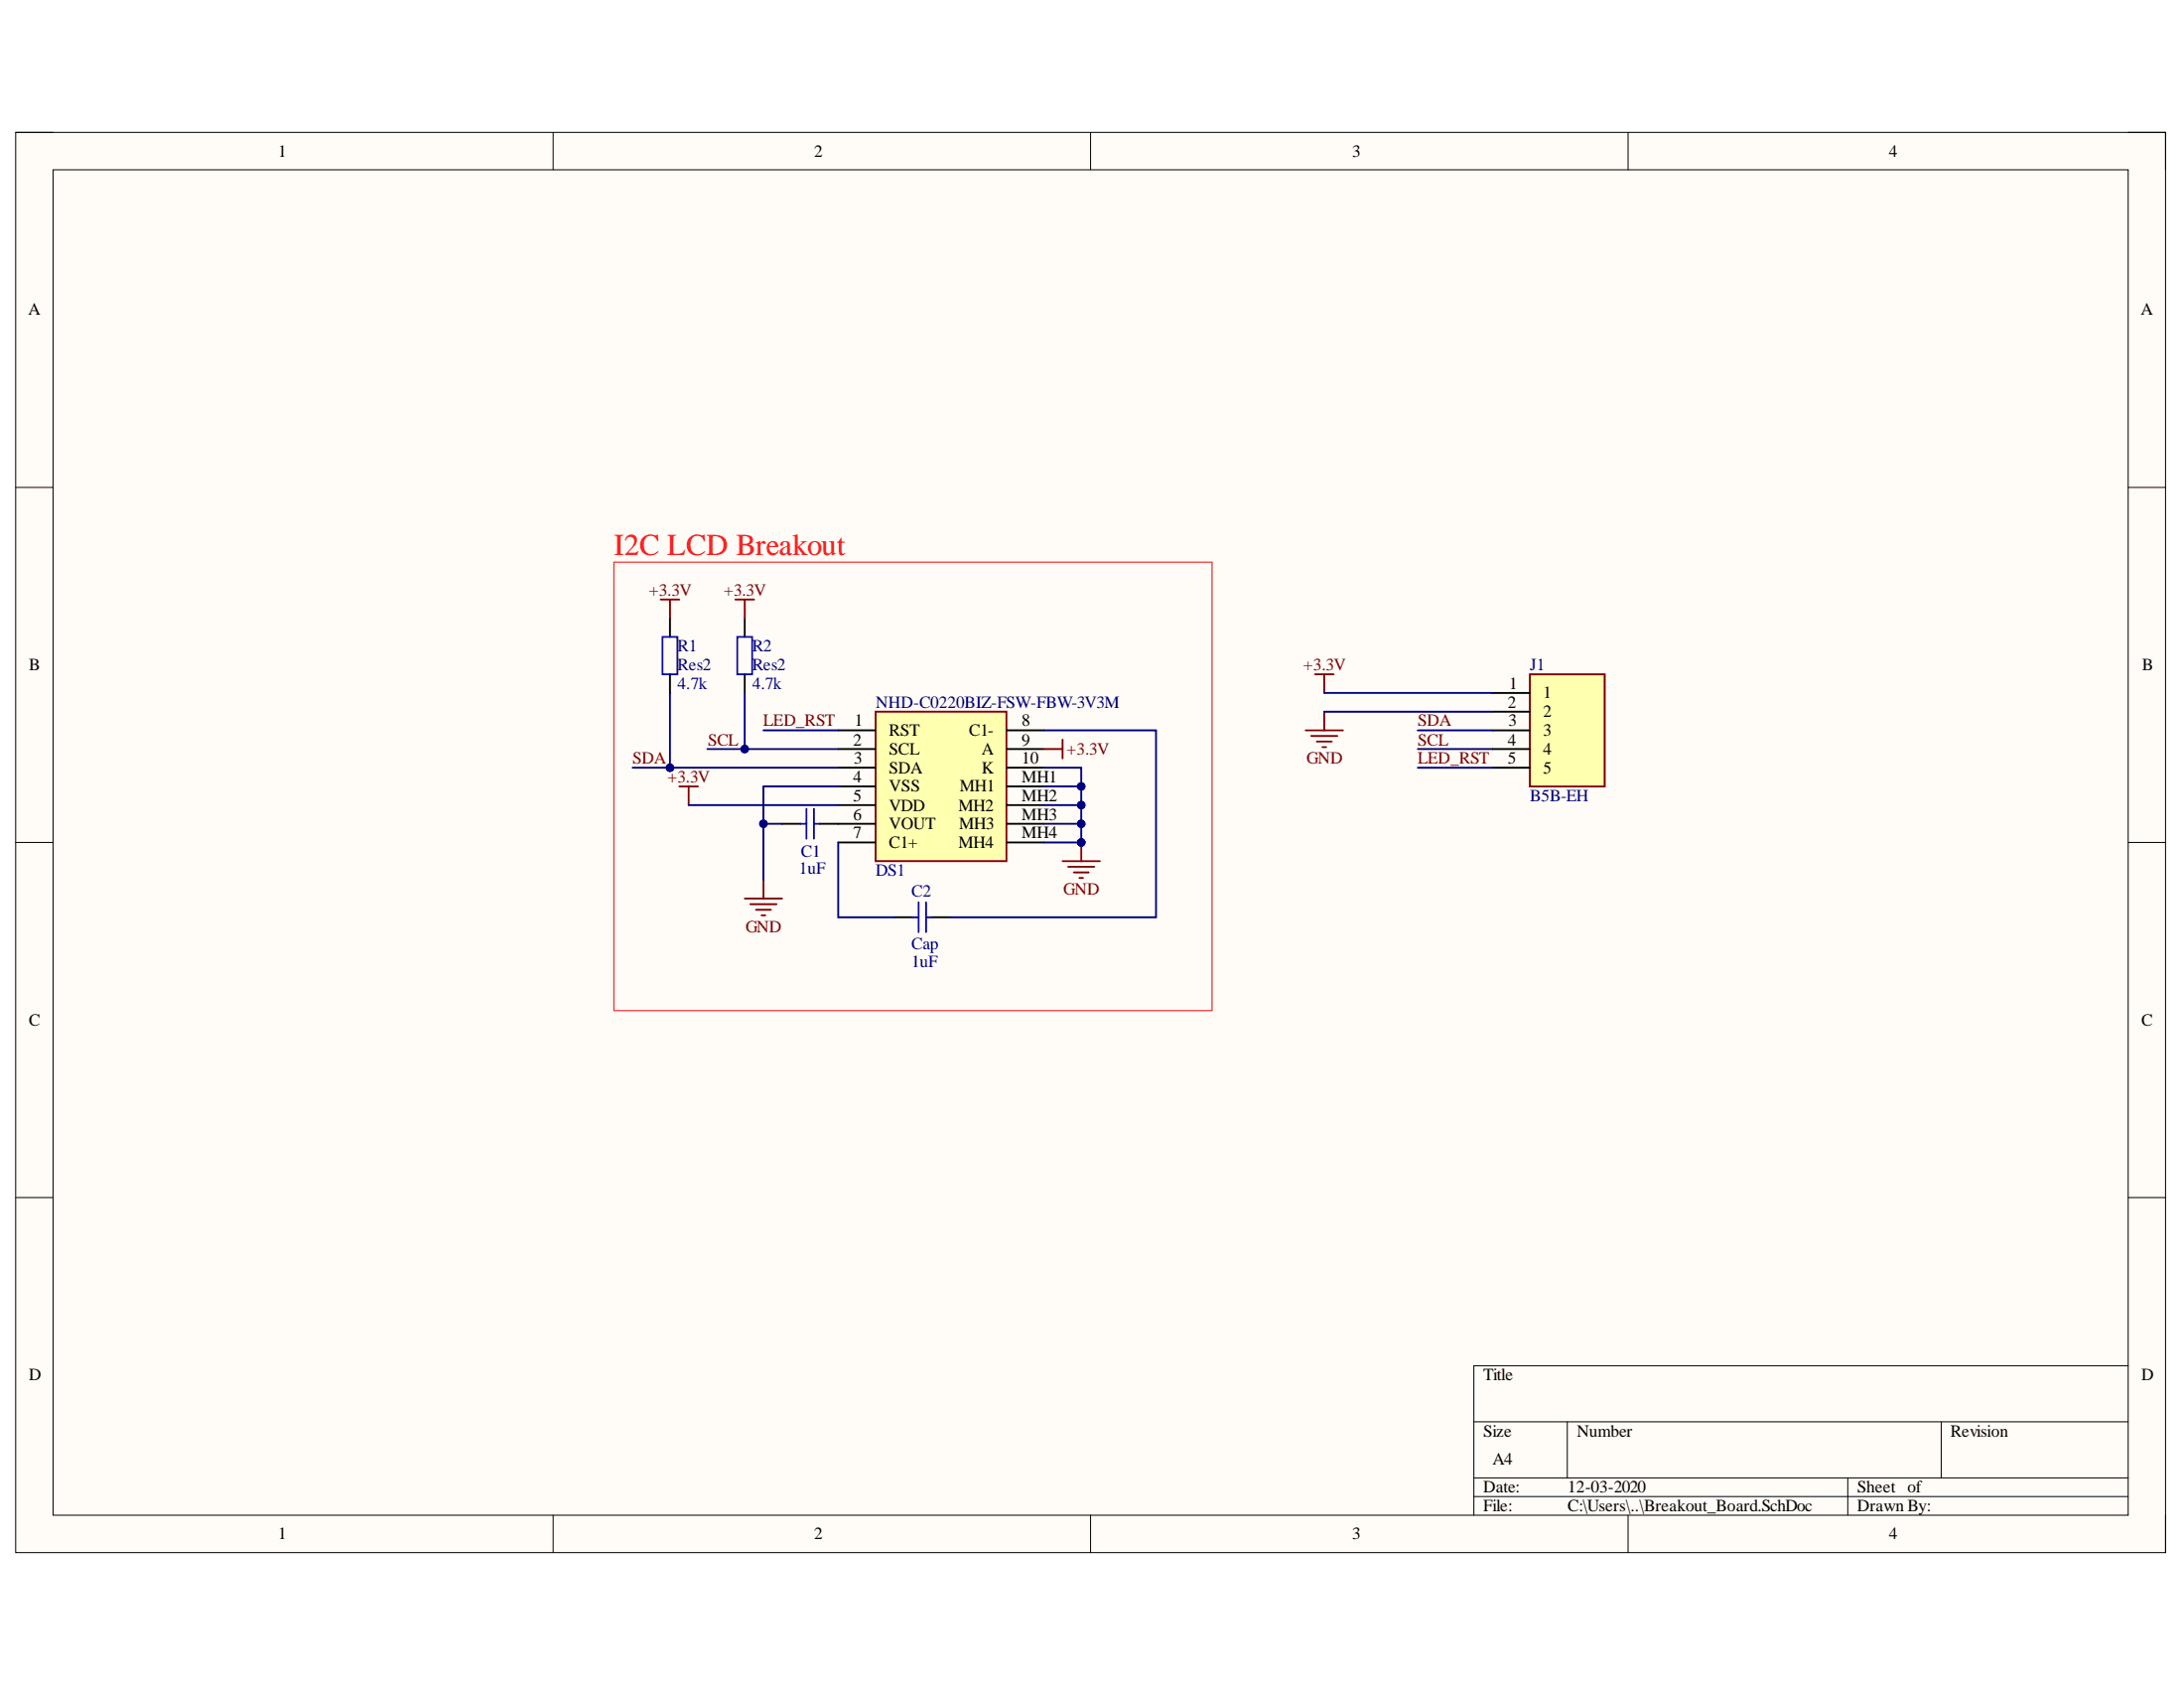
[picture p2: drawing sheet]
# Altium project Elekid_Breakout_Board.PrjPcb
1 sheet, 6 parts. Net scope: global (net labels, ports and power ports of the same name join across sheets).
Board file: Breakout_Board.PcbDoc

## Sheet Breakout_Board.SchDoc
size A4

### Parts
C1  value 1uF  [C0805]  (hidden comment: Cap)
C2  Cap  value 1uF  [C0805]
DS1  NHD-C0220BIZ-FSW-FBW-3V3M  [NHDC0220BIZFSWFBW3V3M]
J1  B5B-EH  [SHDR5W64P0X250_1X5_1500X380X600P]
R1  Res2  value 4.7k  [C0805]
R2  Res2  value 4.7k  [C0805]

### Blocks framed on the sheet
I2C LCD Breakout: C1 C2 DS1 R1 R2

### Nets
+3.3V: DS1.5(VDD) DS1.9(A) J1.1 R1.2 R2.2
GND: C1.1 DS1.4(VSS) DS1.10(K) DS1.MH1 DS1.MH2 DS1.MH3 DS1.MH4 J1.2
LED_RST: DS1.1(RST) J1.5
SCL: DS1.2(SCL) J1.4 R2.1
SDA: DS1.3(SDA) J1.3 R1.1
NetC1_2: C1.2 DS1.6(VOUT)
NetC2_1: C2.1 DS1.7(C1+)
NetC2_2: C2.2 DS1.8(C1-)
